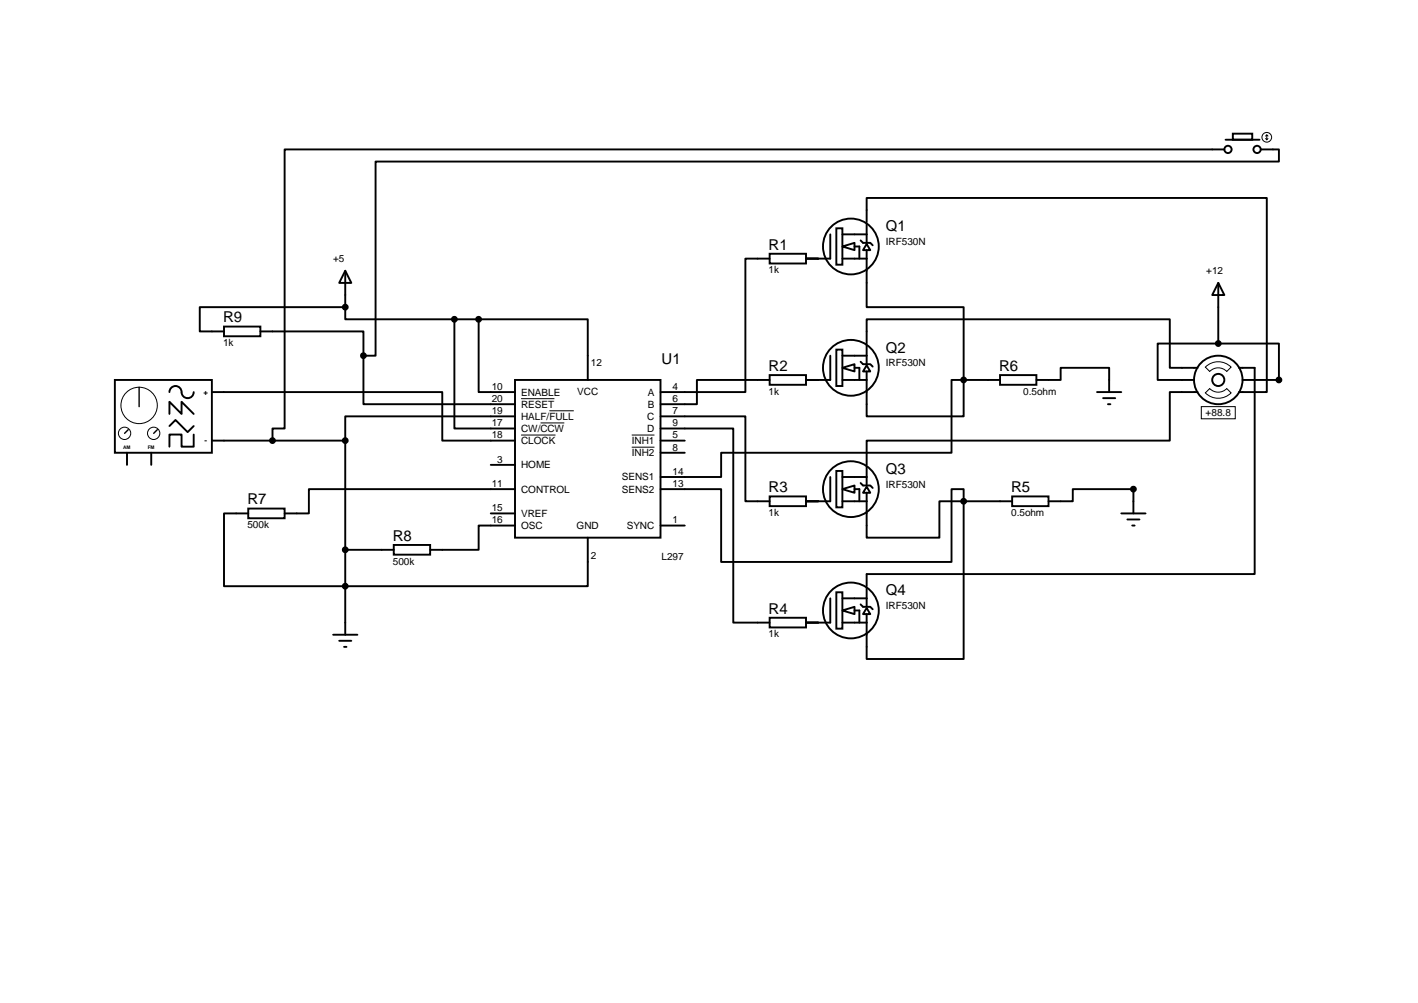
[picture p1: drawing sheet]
<svg xmlns="http://www.w3.org/2000/svg" width="297mm" height="210mm" viewBox="0 0 297 210" stroke-linecap="round" stroke-linejoin="round" font-family="sans-serif">
<g fill="none" stroke="#000" stroke-width=".4">
<path d="M256.5 31.3h-196.9v58.4h-2.5v2.5h15.2M256.7 29.3h7.1M258.3 28h4v1.3h-4zM264.1 31.3h3.8v2.5h-189.2v40.7h-2.6M72.3 56.7l1.3 2.5h-2.5zM72.3 56.7v7.6M161.2 53.1h7.6v2.1h-7.6zM161.2 54.1h-5.1v28h-17.7M173.9 49.1v5h-5.1M175.2 47.8h1.3v7.6h-1.3zM176.5 51.6l2.5-.8v1.6zM176.5 54.1h5"/>
<path d="M176.5 49.1h5M179 51.6h1v2.5M180.3 50.3l.5 .5h1.5l.5 .6M181.5 46.5v-5.1h83.9v40.7h-5.9M181.5 52.4v11.9h20.4v15.2M181.5 46.8v4M181.5 51.1l.8 1.3h-1.5zM255.2 59.2v12.7M255.2 59.2l1.3 2.6h-2.6zM24.1 79.5h20.3v15.3h-20.3zM46.9 68.4h7.6v2h-7.6zM54.5 69.4h21.6v5.1"/>
<path d="M72.3 64.3v2.5h22.9M72.3 64.3h-30.5v5.1h5.1M76.1 74.5v10.1h31.8M95.2 66.8h5.1v15.3h7.6M95.2 66.8v22.9h12.7M100.3 66.8h22.8v12.7M107.9 79.5h30.5v33.1h-30.5zM161.2 78.5h7.6v2.1h-7.6zM161.2 79.5h-15.2v5.1h-7.6M173.9 74.5v5h-5.1M175.2 73.2h1.3v7.6h-1.3zM176.5 77l2.5-.8v1.6z"/>
<path d="M176.5 79.5h5M176.5 74.5h5M179 77h1v2.5M180.3 75.7l.5 .5h1.5l.5 .6M181.5 71.9v-5.1h63.5v10.2h5.9M181.5 77.8v9.4h20.4v-7.7M181.5 72.2v4M181.5 76.5l.8 1.3h-1.5zM201.9 79.5h-2.6v15.3h-48.2v5.1h-12.7M209.5 79.5h-7.6M209.5 78.5h7.6v2.1h-7.6zM217.1 79.5h5.1v-2.5h10.1v5.1"/>
<path d="M255.2 71.9h-12.7v7.6h7.6M255.2 71.9h12.7v7.6h-7.6M259.5 77h3.3v43.2h-81.3v2.5M26.6 94.8v2.5M31.7 94.8v2.5M35.5 86.7v-2.6l2.5 2.6v-2.6l2.6 2.6M35.5 89.2l1.3-1.3 2.5 2.6 1.3-1.3M35.5 82.1a1.27 1.27 0 0 1 1.3-1.3 1.27 1.27 0 0 1 1.2 1.3 1.27 1.27 0 0 0 1.3 1.3 1.27 1.27 0 0 0 1.3-1.3M40.6 91v2.5h-2.6v-2.5h-2.5v2.5M44.4 82.1h48.2v10.1h15.3M44.4 92.2h12.7M72.3 92.2v40.7"/>
<path d="M102.8 97.3h5.1M107.9 87.2h-35.6v5M138.4 87.2h17.7v17.7h5.1M138.4 89.7h15.2v40.6h7.6M138.4 92.2h5M138.4 94.8h5M173.9 99.9v5h-5.1M175.2 98.6h1.3v7.6h-1.3zM176.5 99.9h5M181.5 97.6v4M229.8 82.1h5.1M231.1 83.4h2.5"/>
<path d="M232.1 84.6h.5M250.9 82.1h-5.9v10.1h-63.5v5.1M52 106.5h7.6v2h-7.6zM52 107.5h-5.1v15.2h76.2v-10.1M82.5 114.1h7.6v2h-7.6zM82.5 115.1h-10.2M102.8 107.5h5.1M107.9 102.4h-43.2v5.1h-5.1M107.9 110h-7.6v5.1h-10.2M138.4 102.4h12.7v15.2h48.2v-15.2h2.6v2.5M138.4 110h5M161.2 103.9h7.6v2.1h-7.6z"/>
<path d="M176.5 102.4l2.5-.8v1.6zM176.5 104.9h5M179 102.4h1v2.5M180.3 101.1l.5 .5h1.5l.5 .6M181.5 103.2v9.4h15.3v-7.7h5.1M181.5 101.9l.8 1.3h-1.5zM201.9 104.9v33.1h-20.4v-9.4M212 104.9h-10.1M212 103.9h7.6v2.1h-7.6zM219.6 104.9h5.1v-2.5h12.7v5.1M234.9 107.5h5.1M236.2 108.8h2.5"/>
<path d="M237.2 110h.5M69.8 132.9h5.1M71.1 134.2h2.5M72.1 135.4h.5M161.2 129.3h7.6v2.1h-7.6zM173.9 125.3v5h-5.1M175.2 124h1.3v7.6h-1.3zM176.5 127.8l2.5-.8v1.6zM176.5 130.3h5M176.5 125.3h5M179 127.8h1v2.5M180.3 126.5l.5 .5h1.5l.5 .6"/>
<path d="M181.5 123v4M181.5 127.3l.8 1.3h-1.5z"/>
<circle cx="257.2" cy="31.3" r=".76"/>
<circle cx="263.3" cy="31.3" r=".76"/>
<circle cx="178.2" cy="51.6" r="5.8"/>
<circle cx="178.2" cy="77" r="5.8"/>
<circle cx="255.2" cy="79.5" r="1.27"/>
<circle cx="255.2" cy="79.5" r="5.1"/>
<circle cx="178.2" cy="102.4" r="5.8"/>
<circle cx="178.2" cy="127.8" r="5.8"/>
</g>
<g fill="none" stroke="#000" stroke-width=".21">
<path d="M265.1 29l.3 .3M265.1 28.5l.3-.3 .2 .3M265.4 28.2v1.1M265.6 29l-.2 .3M252.5 76.9a3.8 3.8 0 0 1 5.4 0l-.9 .9a2.48 2.48 0 0 0-3.6 0zM109.2 91.1h7.2M109.2 83.5h6.9M113.2 88.5h5M115.1 86h5.1M132.3 91.1h4.8M132.3 93.6h4.8M251.6 85.1h7.2v2.6h-7.2z"/>
<path d="M252.5 82.3l.9-1a2.48 2.48 0 0 0 3.6 0l.9 1a3.8 3.8 0 0 1-5.4 0z"/>
<circle cx="265.4" cy="28.7" r="1.02"/>
<circle cx="26.1" cy="90.7" r="1.29"/>
<circle cx="29.1" cy="84.9" r="3.8"/>
<circle cx="32.2" cy="90.7" r="1.29"/>
</g>
<path d="M26.9 90l-.8 .7M29.1 81.1v4M33 90l-.8 .7" fill="none" stroke="#000" stroke-width=".3"/>
<g fill="#000" stroke="#000" stroke-width=".4">
<circle cx="72.3" cy="64.3" r=".51"/>
<circle cx="76.1" cy="74.5" r=".51"/>
<circle cx="95.2" cy="66.8" r=".51"/>
<circle cx="100.3" cy="66.8" r=".51"/>
<circle cx="201.9" cy="79.5" r=".51"/>
<circle cx="255.2" cy="71.9" r=".51"/>
<circle cx="267.9" cy="79.5" r=".51"/>
<circle cx="57.1" cy="92.2" r=".51"/>
<circle cx="72.3" cy="92.2" r=".51"/>
<circle cx="72.3" cy="115.1" r=".51"/>
<circle cx="201.9" cy="104.9" r=".51"/>
<circle cx="237.4" cy="102.4" r=".51"/>
<circle cx="72.3" cy="122.7" r=".51"/>
</g>
<g font-size="3.1">
<text x="161" y="52.3">R1</text>
<text x="185.5" y="48.4">Q1</text>
<text x="46.7" y="67.5">R9</text>
<text x="138.6" y="76.1">U1</text>
<text x="161" y="77.7">R2</text>
<text x="185.5" y="73.8">Q2</text>
<text x="209.3" y="77.7">R6</text>
<text x="185.5" y="99.2">Q3</text>
<text x="51.8" y="105.6">R7</text>
<text x="161" y="103.1">R3</text>
<text x="211.8" y="103.1">R5</text>
<text x="82.3" y="113.2">R8</text>
<text x="185.5" y="124.6">Q4</text>
<text x="161" y="128.4">R4</text>
</g>
<g font-size="2.1">
<text x="185.5" y="51.3">IRF530N</text>
<text x="69.8" y="54.9">+5</text>
<text x="161" y="57.3">1k</text>
<text x="252.7" y="57.4">+12</text>
<text x="46.7" y="72.5">1k</text>
<text x="123.8" y="76.6">12</text>
<text x="185.5" y="76.7">IRF530N</text>
<text x="103" y="81.6">10</text>
<text x="109.2" y="82.8">ENABLE</text>
<text x="120.9" y="82.7">VCC</text>
<text x="135.7" y="82.8">A</text>
<text x="140.9" y="81.6">4</text>
<text x="161" y="82.7">1k</text>
<text x="214.4" y="82.7">0.5ohm</text>
<text x="103" y="86.7">19</text>
<text x="103" y="89.3">17</text>
<text x="103" y="84.2">20</text>
<text x="109.2" y="87.9">HALF/FULL</text>
<text x="109.2" y="85.3">RESET</text>
<text x="135.6" y="87.9">C</text>
<text x="135.7" y="85.3">B</text>
<text x="140.9" y="84.2">6</text>
<text x="140.9" y="86.7">7</text>
<text x="140.9" y="89.3">9</text>
<text x="252.6" y="87.1">+88.8</text>
<text x="103" y="91.8">18</text>
<text x="109.2" y="90.4">CW/CCW</text>
<text x="109.2" y="93">CLOCK</text>
<text x="132.3" y="93">INH1</text>
<text x="132.3" y="95.5">INH2</text>
<text x="135.6" y="90.4">D</text>
<text x="140.9" y="91.8">5</text>
<text x="140.9" y="94.3">8</text>
<text x="103" y="102">11</text>
<text x="104.2" y="96.9">3</text>
<text x="109.2" y="98">HOME</text>
<text x="130.2" y="100.6">SENS1</text>
<text x="140.9" y="99.4">14</text>
<text x="140.9" y="102">13</text>
<text x="103" y="107">15</text>
<text x="109.2" y="103.1">CONTROL</text>
<text x="130.2" y="103.1">SENS2</text>
<text x="185.5" y="102.1">IRF530N</text>
<text x="51.8" y="110.6">500k</text>
<text x="103" y="109.6">16</text>
<text x="109.2" y="110.7">OSC</text>
<text x="109.2" y="108.2">VREF</text>
<text x="120.8" y="110.8">GND</text>
<text x="131.3" y="110.7">SYNC</text>
<text x="140.9" y="109.6">1</text>
<text x="161" y="108">1k</text>
<text x="211.8" y="108">0.5ohm</text>
<text x="82.3" y="118.2">500k</text>
<text x="123.8" y="117">2</text>
<text x="138.6" y="117.2">L297</text>
<text x="185.5" y="127.4">IRF530N</text>
<text x="161" y="133.4">1k</text>
</g>
<g font-size="1.6">
<text x="42.6" y="82.7">+</text>
<text x="42.8" y="92.8">-</text>
</g>
<g font-size="1">
<text x="25.8" y="93.9">AM</text>
<text x="30.9" y="93.9">FM</text>
</g>
</svg>
